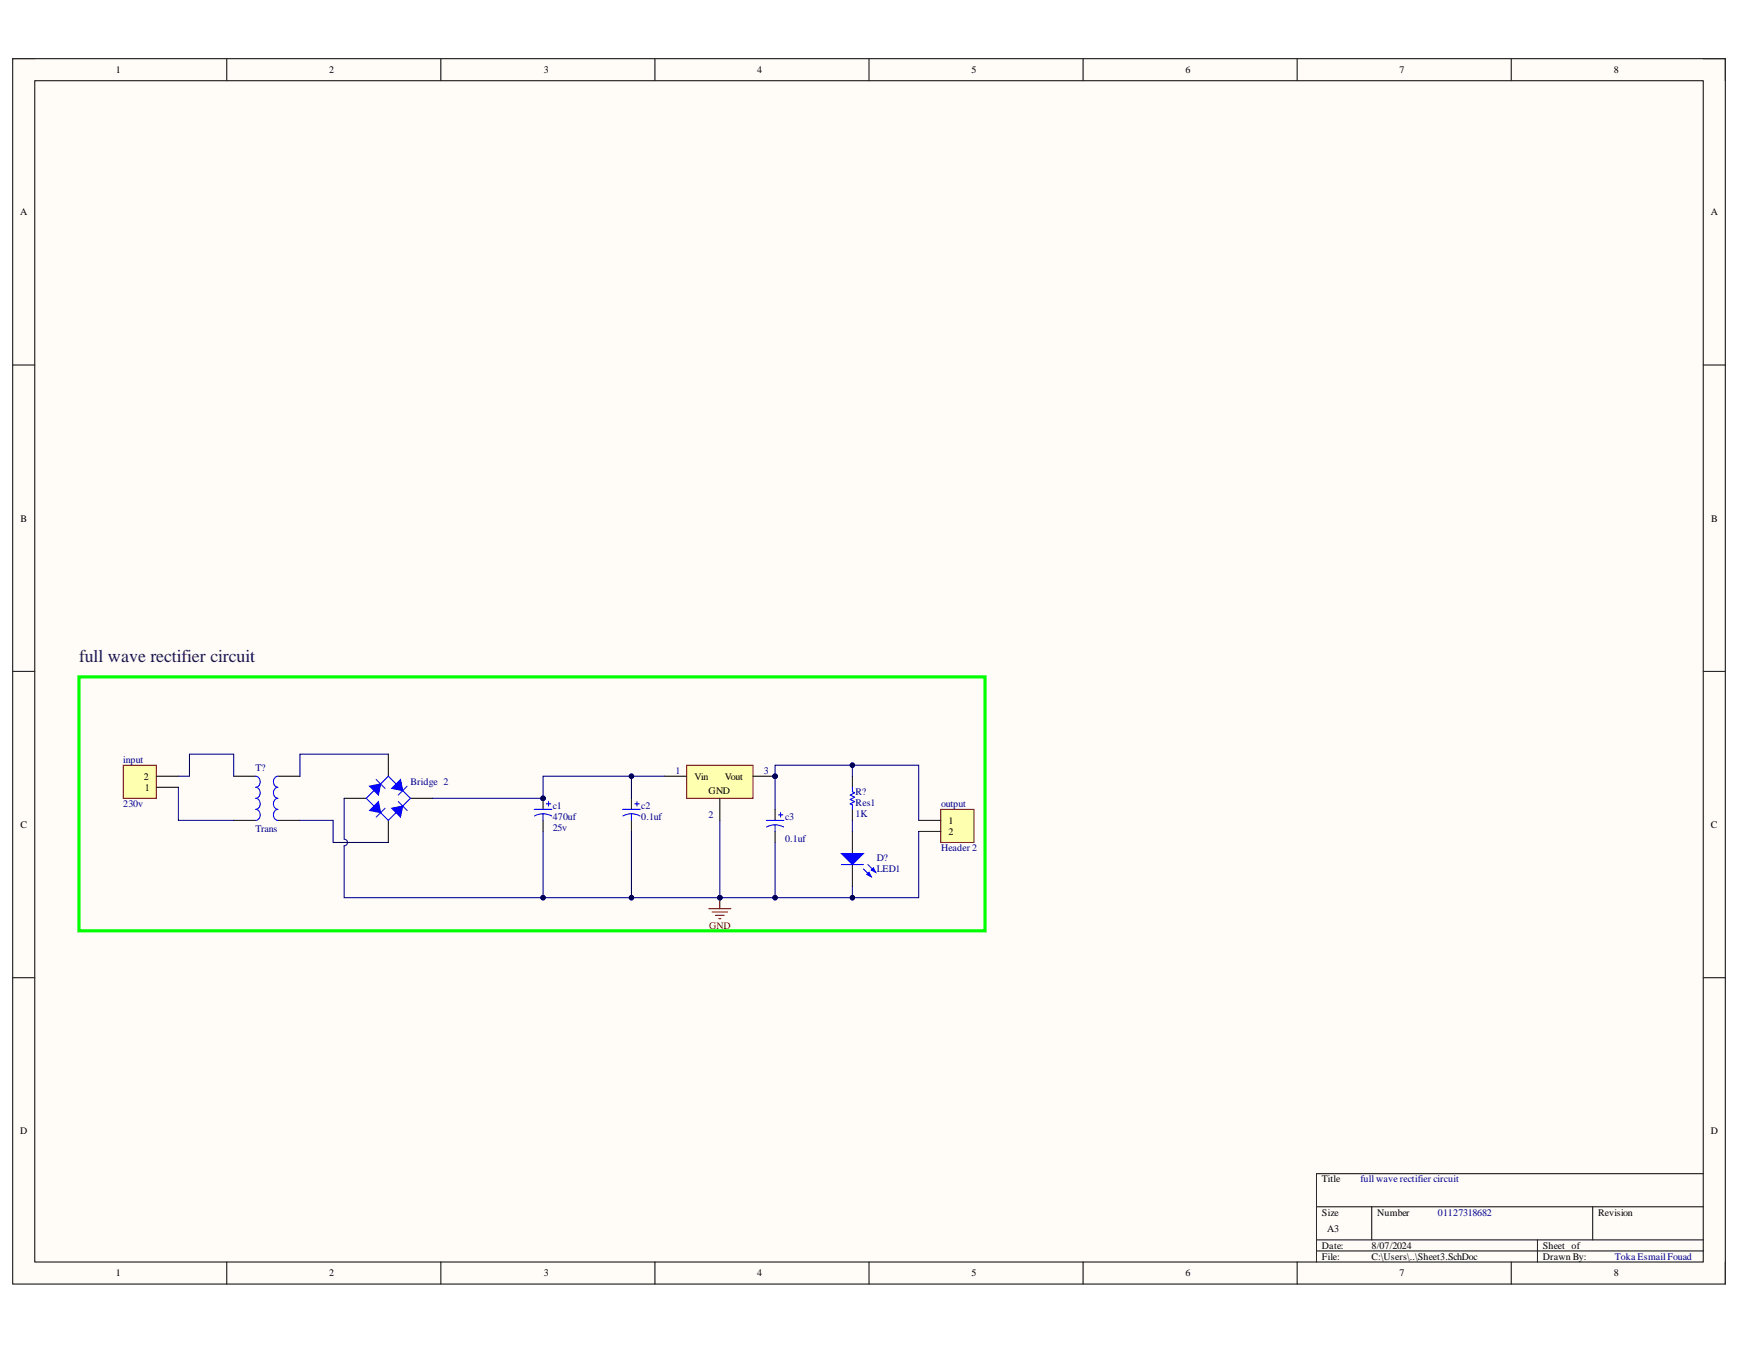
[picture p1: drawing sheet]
<svg xmlns="http://www.w3.org/2000/svg" width="279mm" height="216mm" viewBox="0 0 279 216" stroke-linecap="round" stroke-linejoin="round" font-family="sans-serif">
<path d="M2 9.4h274.9v196.7h-274.9z" fill-rule="evenodd" fill="#fffcf8"/>
<path d="M2 9.4h274.9v196.7h-274.9z" fill="none" stroke="#000" stroke-width=".16"/>
<path d="M5.6 13h267.7v189.6h-267.7z" fill-rule="evenodd" fill="#fffcf8"/>
<g fill="none" stroke="#000" stroke-width=".16">
<path d="M2 9.4h3.6M5.6 13h267.7v189.6h-267.7zM36.4 9.4v3.6M70.7 9.4v3.6M105.1 9.4v3.6M139.5 9.4v3.6M173.8 9.4v3.6M208.2 9.4v3.6M242.5 9.4v3.6M273.3 9.4h3.6v3.6M2 58.6h3.6M273.3 58.6h3.6"/>
<path d="M2 107.8h3.6M273.3 107.8h3.6M2 156.9h3.6M273.3 156.9h3.6M211.3 193.7h62M211.3 199h62M220.1 193.7v5.3M246.7 199v3.6M255.6 193.7v5.3M273.3 188.4h-62v14.2M36.4 202.6v3.5M70.8 202.6v3.5"/>
<path d="M105.1 202.6v3.5M139.5 202.6v3.5M173.8 202.6v3.5M208.2 202.6v3.5M211.3 200.8h62M242.5 202.6v3.5M276.9 202.6v3.5"/>
</g>
<path d="M55.2 128.1h3.6M62.3 121.1v3.5M62.3 131.7v3.5M65.9 128.1h3.5" fill="none" stroke="#000" stroke-width=".17"/>
<path d="M58.8 128.1l3.5-3.5 3.6 3.5-3.6 3.6zM60.4 125.1l1.4 1.5" fill="none" stroke="#00f" stroke-width=".17"/>
<path d="M59.3 126.2l1.8-.4-.4 1.8z" fill="#00f"/>
<path d="M59.3 126.2l1.8-.4-.4 1.8zM65.3 126.2l-1.4 1.4" fill="none" stroke="#00f" stroke-width=".17"/>
<path d="M62.9 126.6l1.4-1.5 .3 1.8z" fill="#00f"/>
<path d="M61.8 129.7l-1.4 1.5M62.9 126.6l1.4-1.5 .3 1.8z" fill="none" stroke="#00f" stroke-width=".17"/>
<path d="M59.3 130.1l1.4-1.4 .4 1.7z" fill="#00f"/>
<path d="M59.3 130.1l1.4-1.4 .4 1.7zM63.9 128.7l1.4 1.4" fill="none" stroke="#00f" stroke-width=".17"/>
<path d="M62.9 129.7l1.7-.3-.3 1.8z" fill="#00f"/>
<path d="M62.9 129.7l1.7-.3-.3 1.8z" fill="none" stroke="#00f" stroke-width=".17"/>
<path d="M19.8 122.8h5.3v5.3h-5.3z" fill-rule="evenodd" fill="#ffffb0"/>
<path d="M19.8 122.8h5.3v5.3h-5.3z" fill="none" stroke="#800000" stroke-width=".16"/>
<path d="M25.1 126.4h3.5M25.1 124.6h3.5" fill="none" stroke="#000" stroke-width=".17"/>
<path d="M151 129.9h5.3v5.3h-5.3z" fill-rule="evenodd" fill="#ffffb0"/>
<path d="M151 129.9h5.3v5.3h-5.3z" fill="none" stroke="#800000" stroke-width=".16"/>
<path d="M87.2 131.7v1.8M101.3 128.1v1.8M101.3 131.7v1.8M124.4 129.9v1.8M124.4 133.5v1.7M147.4 131.7h3.6M147.4 133.5h3.6" fill="none" stroke="#000" stroke-width=".17"/>
<g fill="none" stroke="#00f" stroke-width=".17">
<path d="M85.7 129.9h2.9M87.2 130.6l.7 .1 .6 .3M87.2 130.6l-.8 .1-.6 .3M87.2 130.6v1.1M87.7 129h.7M99.9 129.9h2.9M101.3 130.6l.7 .1 .7 .3M101.3 130.6l-.7 .1-.6 .3M101.3 130.6v1.1M101.9 129h.7M102.2 128.7v.7M123 131.7h2.8"/>
<path d="M124.4 132.4l.7 .1 .7 .3M124.4 132.4l-.7 .1-.7 .3M124.4 132.4v1.1M124.9 130.8h.7M125.3 130.4v.8"/>
</g>
<circle cx="124.4" cy="124.6" r=".36" fill="#000080"/>
<circle cx="124.4" cy="124.6" r=".36" fill="none" stroke="#000080" stroke-width=".16"/>
<path d="M110.2 122.8h10.6v5.3h-10.6z" fill-rule="evenodd" fill="#ffffb0"/>
<path d="M110.2 122.8h10.6v5.3h-10.6z" fill="none" stroke="#800000" stroke-width=".16"/>
<path d="M106.7 124.6h3.5M115.5 128.1v3.6M120.8 124.6h3.6" fill="none" stroke="#000" stroke-width=".17"/>
<circle cx="124.4" cy="124.6" r=".36" fill="#000080"/>
<circle cx="124.4" cy="124.6" r=".36" fill="none" stroke="#000080" stroke-width=".16"/>
<path d="M113.7 145.9h3.6M114.3 146.4h2.5M114.8 146.9h1.4M115.3 147.5h.4M115.5 144.1v1.8" fill="none" stroke="#800000" stroke-width=".17"/>
<circle cx="115.5" cy="144.1" r=".35" fill="#000080"/>
<circle cx="115.5" cy="144.1" r=".35" fill="none" stroke="#000080" stroke-width=".16"/>
<path d="M12.7 108.7h145.4v40.7h-145.4z" fill="none" stroke="#0f0" stroke-width=".51"/>
<path d="M37.5 124.6h3.5M37.5 131.7h3.5M44.6 124.6h3.5M44.6 131.7h3.5M136.8 124.6v1.8M136.8 129.9v1.8M136.8 133.5v3.5M136.8 138.8v3.5" fill="none" stroke="#000" stroke-width=".17"/>
<path d="M41 124.6a.91 .91 0 0 1 .8 .9 .91 .91 0 0 1-.8 .9 .91 .91 0 0 1 .8 .9 .91 .91 0 0 1-.8 .8 .91 .91 0 0 1 .8 .9 .91 .91 0 0 1-.8 .9 .91 .91 0 0 1 .8 .9 .91 .91 0 0 1-.8 .9M44.6 124.6a.91 .91 0 0 0-.7 .9 .91 .91 0 0 0 .7 .9 .91 .91 0 0 0-.7 .9 .91 .91 0 0 0 .7 .8 .91 .91 0 0 0-.7 .9 .91 .91 0 0 0 .7 .9 .91 .91 0 0 0-.7 .9 .91 .91 0 0 0 .7 .9M136.8 126.4v.7l.4 .2-.8 .3 .8 .4-.8 .3 .8 .4-.8 .3 .4 .2v.7" fill="none" stroke="#00f" stroke-width=".17"/>
<path d="M135 137h3.6l-1.8 1.8z" fill="#00f"/>
<path d="M135 137h3.6l-1.8 1.8zM138.6 139.5l1.2 1.2M139.3 138.8l1.2 1.2" fill="none" stroke="#00f" stroke-width=".17"/>
<path d="M139.1 140.4l.4-.4 .3 .7z" fill="#00f"/>
<path d="M139.1 140.4l.4-.4 .3 .7z" fill="none" stroke="#00f" stroke-width=".17"/>
<path d="M139.8 139.7l.4-.4 .3 .7z" fill="#00f"/>
<path d="M135 138.8h3.6M139.8 139.7l.4-.4 .3 .7z" fill="none" stroke="#00f" stroke-width=".17"/>
<path d="M28.6 124.6h1.8v-3.5h7.1v3.5M28.6 126.4v5.3h8.9M48.1 131.7h5.4v3.5h8.8M55.2 128.1v6.6a.53 .53 0 0 1 .6 .5 .53 .53 0 0 1-.6 .6v8.3h32v-10.6" fill="none" stroke="#000080" stroke-width=".17"/>
<circle cx="87.1" cy="144.1" r=".36" fill="#000080"/>
<circle cx="87.1" cy="144.1" r=".36" fill="none" stroke="#000080" stroke-width=".16"/>
<path d="M101.3 133.5v10.6h-14.1" fill="none" stroke="#000080" stroke-width=".17"/>
<circle cx="101.3" cy="144.1" r=".35" fill="#000080"/>
<circle cx="101.3" cy="144.1" r=".35" fill="none" stroke="#000080" stroke-width=".16"/>
<circle cx="87.1" cy="144.1" r=".36" fill="#000080"/>
<circle cx="87.1" cy="144.1" r=".36" fill="none" stroke="#000080" stroke-width=".16"/>
<path d="M101.3 124.6h5.4" fill="none" stroke="#000080" stroke-width=".17"/>
<circle cx="101.3" cy="124.6" r=".35" fill="#000080"/>
<circle cx="101.3" cy="124.6" r=".35" fill="none" stroke="#000080" stroke-width=".16"/>
<path d="M115.5 131.7v12.4h-14.2" fill="none" stroke="#000080" stroke-width=".17"/>
<circle cx="115.5" cy="144.1" r=".35" fill="#000080"/>
<circle cx="115.5" cy="144.1" r=".35" fill="none" stroke="#000080" stroke-width=".16"/>
<circle cx="101.3" cy="144.1" r=".35" fill="#000080"/>
<circle cx="101.3" cy="144.1" r=".35" fill="none" stroke="#000080" stroke-width=".16"/>
<path d="M115.5 144.1h8.9" fill="none" stroke="#000080" stroke-width=".17"/>
<circle cx="124.4" cy="144.1" r=".36" fill="#000080"/>
<circle cx="124.4" cy="144.1" r=".36" fill="none" stroke="#000080" stroke-width=".16"/>
<circle cx="115.5" cy="144.1" r=".35" fill="#000080"/>
<circle cx="115.5" cy="144.1" r=".35" fill="none" stroke="#000080" stroke-width=".16"/>
<path d="M69.4 128.1h17.8v-3.5h14.1v3.5" fill="none" stroke="#000080" stroke-width=".17"/>
<circle cx="101.3" cy="124.6" r=".35" fill="#000080"/>
<circle cx="101.3" cy="124.6" r=".35" fill="none" stroke="#000080" stroke-width=".16"/>
<path d="M147.4 133.5v10.6h-23v-8.9" fill="none" stroke="#000080" stroke-width=".17"/>
<circle cx="136.8" cy="144.1" r=".35" fill="#000080"/>
<circle cx="136.8" cy="144.1" r=".35" fill="none" stroke="#000080" stroke-width=".16"/>
<circle cx="124.4" cy="144.1" r=".36" fill="#000080"/>
<circle cx="124.4" cy="144.1" r=".36" fill="none" stroke="#000080" stroke-width=".16"/>
<path d="M62.3 121.1h-14.2v3.5M124.4 129.9v-7.1h23v8.9" fill="none" stroke="#000080" stroke-width=".17"/>
<circle cx="124.4" cy="124.6" r=".36" fill="#000080"/>
<circle cx="124.4" cy="124.6" r=".36" fill="none" stroke="#000080" stroke-width=".16"/>
<circle cx="136.8" cy="122.8" r=".35" fill="#000080"/>
<circle cx="136.8" cy="122.8" r=".35" fill="none" stroke="#000080" stroke-width=".16"/>
<path d="M136.8 122.8v1.8" fill="none" stroke="#000080" stroke-width=".17"/>
<circle cx="136.8" cy="122.8" r=".35" fill="#000080"/>
<circle cx="136.8" cy="122.8" r=".35" fill="none" stroke="#000080" stroke-width=".16"/>
<path d="M136.8 131.7v1.8M136.8 142.3v1.8" fill="none" stroke="#000080" stroke-width=".17"/>
<circle cx="136.8" cy="144.1" r=".35" fill="#000080"/>
<circle cx="136.8" cy="144.1" r=".35" fill="none" stroke="#000080" stroke-width=".16"/>
<text font-size="2.9" fill="#20124d" x="12.7" y="106.2">full wave rectifier circuit</text>
<text font-size="2.5" fill="#000080" x="86.8" y="129.8">PIc101</text>
<g font-size="1.6">
<text x="18.6" y="11.8">1</text>
<text x="52.8" y="11.8">2</text>
<text x="87.3" y="11.8">3</text>
<text x="121.5" y="11.8">4</text>
<text x="155.9" y="11.8">5</text>
<text x="190.3" y="11.8">6</text>
<text x="224.6" y="11.8">7</text>
<text x="259" y="11.8">8</text>
<text x="3.2" y="34.6">A</text>
<text x="274.6" y="34.6">A</text>
<text x="3.3" y="83.8">B</text>
<text x="274.6" y="83.8">B</text>
<text x="23.1" y="125.2">2</text>
<text x="111.4" y="125.2">Vin</text>
<text x="116.3" y="125.2">Vout</text>
<text x="23.3" y="126.9">1</text>
<text x="113.7" y="127.4">GND</text>
<text x="3.3" y="132.9">C</text>
<text x="152.2" y="132.3">1</text>
<text x="152.2" y="134">2</text>
<text x="274.6" y="132.9">C</text>
<text x="3.2" y="182">D</text>
<text x="274.6" y="182">D</text>
<text x="212.2" y="189.8">Title</text>
<text x="212.2" y="195.1">Size</text>
<text x="213" y="197.8">A3</text>
<text x="221" y="195.1">Number</text>
<text x="256.5" y="195.1">Revision</text>
<text x="212.2" y="200.5">Date:</text>
<text x="212.2" y="202.2">File:</text>
<text x="220.1" y="200.5">8/07/2024</text>
<text x="220.1" y="202.2">C:\Users\..\Sheet3.SchDoc</text>
<text x="247.6" y="200.5">Sheet of</text>
<text x="247.6" y="202.2">Drawn By:</text>
<text x="18.6" y="204.9">1</text>
<text x="52.8" y="204.9">2</text>
<text x="87.3" y="204.9">3</text>
<text x="121.5" y="204.9">4</text>
<text x="155.9" y="204.9">5</text>
<text x="190.3" y="204.9">6</text>
<text x="224.6" y="204.9">7</text>
<text x="259" y="204.9">8</text>
</g>
<g font-size="1.6" fill="#000080">
<text x="19.8" y="122.5">input</text>
<text x="41" y="123.7">T?</text>
<text x="108.4" y="124.2">1</text>
<text x="122.6" y="124.2">3</text>
<text x="19.8" y="129.6">230v</text>
<text x="65.9" y="126">Bridge 2</text>
<text x="88.7" y="129.9">c1</text>
<text x="88.7" y="131.7">470uf</text>
<text x="102.9" y="129.9">c2</text>
<text x="102.9" y="131.7">0.1uf</text>
<text x="113.7" y="131.3">2</text>
<text x="126" y="131.7">c3</text>
<text x="137.3" y="131.2">1K</text>
<text x="137.3" y="127.6">R?</text>
<text x="137.3" y="129.4">Res1</text>
<text x="151" y="129.6">output</text>
<text x="41" y="133.6">Trans</text>
<text x="88.7" y="133.4">25v</text>
<text x="126" y="135.2">0.1uf</text>
<text x="151" y="136.7">Header 2</text>
<text x="140.7" y="138.3">D?</text>
<text x="140.7" y="140">LED1</text>
<text x="218.3" y="189.8">full wave rectifier circuit</text>
<text x="230.8" y="195.1">01127318682</text>
<text x="259.2" y="202.2">Toka EsmailFouad</text>
</g>
<text font-size="1.6" fill="#800000" x="113.8" y="149.1">GND</text>
</svg>
